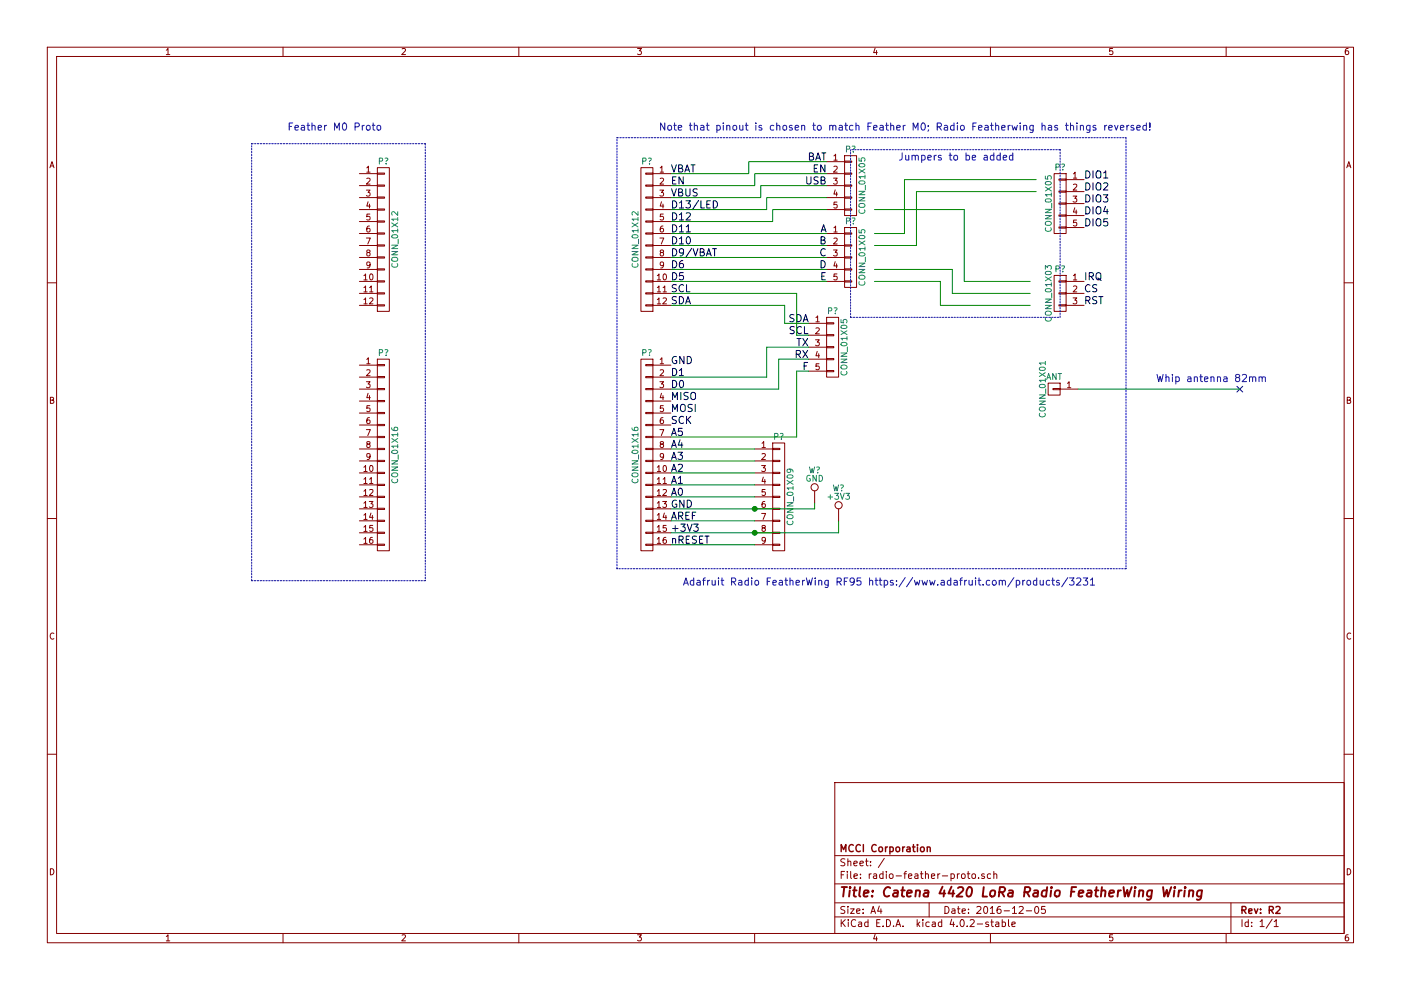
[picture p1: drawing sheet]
EESchema Schematic File Version 2
LIBS:power
LIBS:device
LIBS:transistors
LIBS:conn
LIBS:linear
LIBS:regul
LIBS:74xx
LIBS:cmos4000
LIBS:adc-dac
LIBS:memory
LIBS:xilinx
LIBS:microcontrollers
LIBS:dsp
LIBS:microchip
LIBS:analog_switches
LIBS:motorola
LIBS:texas
LIBS:intel
LIBS:audio
LIBS:interface
LIBS:digital-audio
LIBS:philips
LIBS:display
LIBS:cypress
LIBS:siliconi
LIBS:opto
LIBS:atmel
LIBS:contrib
LIBS:valves
LIBS:radio-feather-proto-cache
EELAYER 25 0
EELAYER END
$Descr A4 11693 8268
encoding utf-8
Sheet 1 1
Title "Catena 4420 LoRa Radio FeatherWing Wiring"
Date "2016-12-05"
Rev "R2"
Comp "MCCI Corporation"
Comment1 ""
Comment2 ""
Comment3 ""
Comment4 ""
$EndDescr
$Comp
L CONN_01X12 P?
U 1 1
P 3200 2000
F 0 "P?" H 3200 2650 50  0000 C CNN
F 1 "CONN_01X12" V 3300 2000 50  0000 C CNN
F 2 "" H 3200 2000 50  0000 C CNN
F 3 "" H 3200 2000 50  0000 C CNN
	1    3200 2000
	1    0    0    -1  
$EndComp
$Comp
L CONN_01X16 P?
U 1 1
P 3200 3800
F 0 "P?" H 3200 4650 50  0000 C CNN
F 1 "CONN_01X16" V 3300 3800 50  0000 C CNN
F 2 "" H 3200 3800 50  0000 C CNN
F 3 "" H 3200 3800 50  0000 C CNN
	1    3200 3800
	1    0    0    -1  
$EndComp
$Comp
L CONN_01X12 P?
U 1 1
P 5400 2000
F 0 "P?" H 5400 2650 50  0000 C CNN
F 1 "CONN_01X12" V 5500 2000 50  0000 C CNN
F 2 "" H 5400 2000 50  0000 C CNN
F 3 "" H 5400 2000 50  0000 C CNN
	1    5400 2000
	-1   0    0    -1  
$EndComp
$Comp
L CONN_01X16 P?
U 1 1
P 5400 3800
F 0 "P?" H 5400 4650 50  0000 C CNN
F 1 "CONN_01X16" V 5500 3800 50  0000 C CNN
F 2 "" H 5400 3800 50  0000 C CNN
F 3 "" H 5400 3800 50  0000 C CNN
	1    5400 3800
	-1   0    0    -1  
$EndComp
Text Label 5600 4550 0    60   ~ 0
nRESET
Text Label 5600 4450 0    60   ~ 0
+3V3
Text Label 5600 4350 0    60   ~ 0
AREF
Text Label 5600 4250 0    60   ~ 0
GND
Text Label 5600 4150 0    60   ~ 0
A0
$Comp
L CONN_01X09 P?
U 1 1
P 6500 4150
F 0 "P?" H 6500 4650 50  0000 C CNN
F 1 "CONN_01X09" V 6600 4150 50  0000 C CNN
F 2 "" H 6500 4150 50  0000 C CNN
F 3 "" H 6500 4150 50  0000 C CNN
	1    6500 4150
	1    0    0    -1  
$EndComp
Text Label 5600 4050 0    60   ~ 0
A1
Text Label 5600 3950 0    60   ~ 0
A2
Text Label 5600 3850 0    60   ~ 0
A3
Text Label 5600 3750 0    60   ~ 0
A4
Text Label 5600 3650 0    60   ~ 0
A5
Text Label 5600 3550 0    60   ~ 0
SCK
Text Label 5600 3450 0    60   ~ 0
MOSI
Text Label 5600 3350 0    60   ~ 0
MISO
Text Label 5600 3250 0    60   ~ 0
D0
Text Label 5600 3150 0    60   ~ 0
D1
Text Label 5600 3050 0    60   ~ 0
GND
Text Notes 5500 1100 0    60   ~ 0
Note that pinout is chosen to match Feather M0; Radio Featherwing has things reversed!
$Comp
L CONN_01X05 P?
U 1 1
P 7100 1550
F 0 "P?" H 7100 1850 50  0000 C CNN
F 1 "CONN_01X05" V 7200 1550 50  0000 C CNN
F 2 "" H 7100 1550 50  0000 C CNN
F 3 "" H 7100 1550 50  0000 C CNN
	1    7100 1550
	1    0    0    -1  
$EndComp
Text Label 5600 1450 0    60   ~ 0
VBAT
Text Label 5600 1550 0    60   ~ 0
EN
Text Label 5600 1650 0    60   ~ 0
VBUS
Text Label 5600 1750 0    60   ~ 0
D13/LED
Text Label 5600 1850 0    60   ~ 0
D12
Text Label 5600 1950 0    60   ~ 0
D11
Text Label 5600 2050 0    60   ~ 0
D10
Text Label 5600 2150 0    60   ~ 0
D9/VBAT
Text Label 5600 2250 0    60   ~ 0
D6
Text Label 5600 2350 0    60   ~ 0
D5
Text Label 5600 2450 0    60   ~ 0
SCL
Text Label 5600 2550 0    60   ~ 0
SDA
Text Label 6900 1550 2    60   ~ 0
USB
Text Label 6900 1350 2    60   ~ 0
BAT
Text Label 6900 1450 2    60   ~ 0
EN
$Comp
L CONN_01X05 P?
U 1 1
P 7100 2150
F 0 "P?" H 7100 2450 50  0000 C CNN
F 1 "CONN_01X05" V 7200 2150 50  0000 C CNN
F 2 "" H 7100 2150 50  0000 C CNN
F 3 "" H 7100 2150 50  0000 C CNN
	1    7100 2150
	1    0    0    -1  
$EndComp
Text Label 6900 1950 2    60   ~ 0
A
Text Label 6900 2050 2    60   ~ 0
B
Text Label 6900 2150 2    60   ~ 0
C
Text Label 6900 2250 2    60   ~ 0
D
Text Label 6900 2350 2    60   ~ 0
E
$Comp
L CONN_01X05 P?
U 1 1
P 6950 2900
F 0 "P?" H 6950 3200 50  0000 C CNN
F 1 "CONN_01X05" V 7050 2900 50  0000 C CNN
F 2 "" H 6950 2900 50  0000 C CNN
F 3 "" H 6950 2900 50  0000 C CNN
	1    6950 2900
	1    0    0    -1  
$EndComp
Text Label 6750 3100 2    60   ~ 0
F
Text Label 6750 3000 2    60   ~ 0
RX
Text Label 6750 2900 2    60   ~ 0
TX
Text Label 6750 2800 2    60   ~ 0
SCL
Text Label 6750 2700 2    60   ~ 0
SDA
$Comp
L CONN_01X05 P?
U 1 1
P 8850 1700
F 0 "P?" H 8850 2000 50  0000 C CNN
F 1 "CONN_01X05" V 8950 1700 50  0000 C CNN
F 2 "" H 8850 1700 50  0000 C CNN
F 3 "" H 8850 1700 50  0000 C CNN
	1    8850 1700
	-1   0    0    -1  
$EndComp
$Comp
L CONN_01X03 P?
U 1 1
P 8850 2450
F 0 "P?" H 8850 2650 50  0000 C CNN
F 1 "CONN_01X03" V 8950 2450 50  0000 C CNN
F 2 "" H 8850 2450 50  0000 C CNN
F 3 "" H 8850 2450 50  0000 C CNN
	1    8850 2450
	-1   0    0    -1  
$EndComp
Text Label 9050 1500 0    60   ~ 0
DIO1
Text Label 9050 1600 0    60   ~ 0
DIO2
Text Label 9050 1700 0    60   ~ 0
DIO3
Text Label 9050 1800 0    60   ~ 0
DIO4
Text Label 9050 1900 0    60   ~ 0
DIO5
Text Label 9050 2350 0    60   ~ 0
IRQ
Text Label 9050 2450 0    60   ~ 0
CS
Text Label 9050 2550 0    60   ~ 0
RST
Text Notes 2400 1100 0    60   ~ 0
Feather M0 Proto
Text Notes 7500 1350 0    60   ~ 0
Jumpers to be added
Text Notes 5700 4900 0    60   ~ 0
Adafruit Radio FeatherWing RF95 https://www.adafruit.com/products/3231
$Comp
L CONN_01X01 ANT
U 1 1
P 8800 3250
F 0 "ANT" H 8800 3350 50  0000 C CNN
F 1 "CONN_01X01" V 8900 3250 50  0000 C CNN
F 2 "" H 8800 3250 50  0000 C CNN
F 3 "" H 8800 3250 50  0000 C CNN
	1    8800 3250
	-1   0    0    -1  
$EndComp
NoConn ~ 10350 3250
Text Notes 9650 3200 0    60   ~ 0
Whip antenna 82mm
$Comp
L TEST_1P W?
U 1 1
P 7000 4350
F 0 "W?" H 7000 4620 50  0000 C CNN
F 1 "+3V3" H 7000 4550 50  0000 C CNN
F 2 "" H 7200 4350 50  0000 C CNN
F 3 "" H 7200 4350 50  0000 C CNN
	1    7000 4350
	1    0    0    -1  
$EndComp
Wire Notes Line
	8850 1250 7100 1250
Wire Notes Line
	8850 2650 8850 1250
Wire Notes Line
	7100 2650 8850 2650
Wire Notes Line
	7100 1250 7100 2650
Wire Notes Line
	2100 4850 2100 1200
Wire Notes Line
	3550 4850 2100 4850
Wire Notes Line
	3550 1200 3550 4850
Wire Notes Line
	2100 1200 3550 1200
Wire Notes Line
	5150 4750 5150 1150
Wire Notes Line
	9400 4750 5150 4750
Wire Notes Line
	9400 1150 9400 4750
Wire Notes Line
	5150 1150 9400 1150
Wire Wire Line
	7850 2550 8600 2550
Wire Wire Line
	7850 2350 7850 2550
Wire Wire Line
	7300 2350 7850 2350
Wire Wire Line
	7950 2450 8600 2450
Wire Wire Line
	7950 2250 7950 2450
Wire Wire Line
	7300 2250 7950 2250
Wire Wire Line
	8050 2350 8600 2350
Wire Wire Line
	8050 1750 8050 2350
Wire Wire Line
	7300 1750 8050 1750
Wire Wire Line
	7650 1600 8650 1600
Wire Wire Line
	7650 2050 7650 1600
Wire Wire Line
	7300 2050 7650 2050
Wire Wire Line
	7550 1500 8650 1500
Wire Wire Line
	7550 1950 7550 1500
Wire Wire Line
	7300 1950 7550 1950
Wire Wire Line
	6650 3100 6750 3100
Wire Wire Line
	6650 3650 6650 3100
Wire Wire Line
	6650 2800 6750 2800
Wire Wire Line
	6650 2450 6650 2800
Wire Wire Line
	5600 2450 6650 2450
Wire Wire Line
	6550 2700 6750 2700
Wire Wire Line
	6550 2550 6550 2700
Wire Wire Line
	5600 2550 6550 2550
Wire Wire Line
	5600 2350 6900 2350
Wire Wire Line
	5600 2250 6900 2250
Wire Wire Line
	5600 2150 6900 2150
Wire Wire Line
	5600 2050 6900 2050
Wire Wire Line
	5600 1950 6900 1950
Wire Wire Line
	6400 2900 6750 2900
Wire Wire Line
	6400 3150 6400 2900
Wire Wire Line
	5600 3150 6400 3150
Wire Wire Line
	6500 3000 6750 3000
Wire Wire Line
	6500 3250 6500 3000
Wire Wire Line
	5600 3250 6500 3250
Wire Wire Line
	5600 3650 6650 3650
Wire Wire Line
	5600 3750 6300 3750
Wire Wire Line
	5600 3850 6300 3850
Wire Wire Line
	5600 3950 6300 3950
Wire Wire Line
	5600 4050 6300 4050
Wire Wire Line
	5600 4150 6300 4150
Wire Wire Line
	5600 4250 6800 4250
Wire Wire Line
	5600 4350 6300 4350
Wire Wire Line
	5600 4450 7000 4450
Wire Wire Line
	5600 4550 6300 4550
Wire Wire Line
	5600 1850 6450 1850
Wire Wire Line
	6450 1850 6450 1750
Wire Wire Line
	6450 1750 6900 1750
Wire Wire Line
	5600 1750 6400 1750
Wire Wire Line
	6400 1750 6400 1650
Wire Wire Line
	6400 1650 6900 1650
Wire Wire Line
	5600 1650 6350 1650
Wire Wire Line
	6350 1650 6350 1550
Wire Wire Line
	6350 1550 6900 1550
Wire Wire Line
	5600 1550 6300 1550
Wire Wire Line
	6300 1550 6300 1450
Wire Wire Line
	6300 1450 6900 1450
Wire Wire Line
	5600 1450 6250 1450
Wire Wire Line
	6250 1450 6250 1350
Wire Wire Line
	6250 1350 6900 1350
Wire Wire Line
	9000 3250 10350 3250
Wire Wire Line
	7000 4450 7000 4350
Connection ~ 6300 4450
$Comp
L TEST_1P W?
U 1 1
P 6800 4200
F 0 "W?" H 6800 4470 50  0000 C CNN
F 1 "GND" H 6800 4400 50  0000 C CNN
F 2 "" H 7000 4200 50  0000 C CNN
F 3 "" H 7000 4200 50  0000 C CNN
	1    6800 4200
	1    0    0    -1  
$EndComp
Wire Wire Line
	6800 4250 6800 4200
Connection ~ 6300 4250
$EndSCHEMATC
